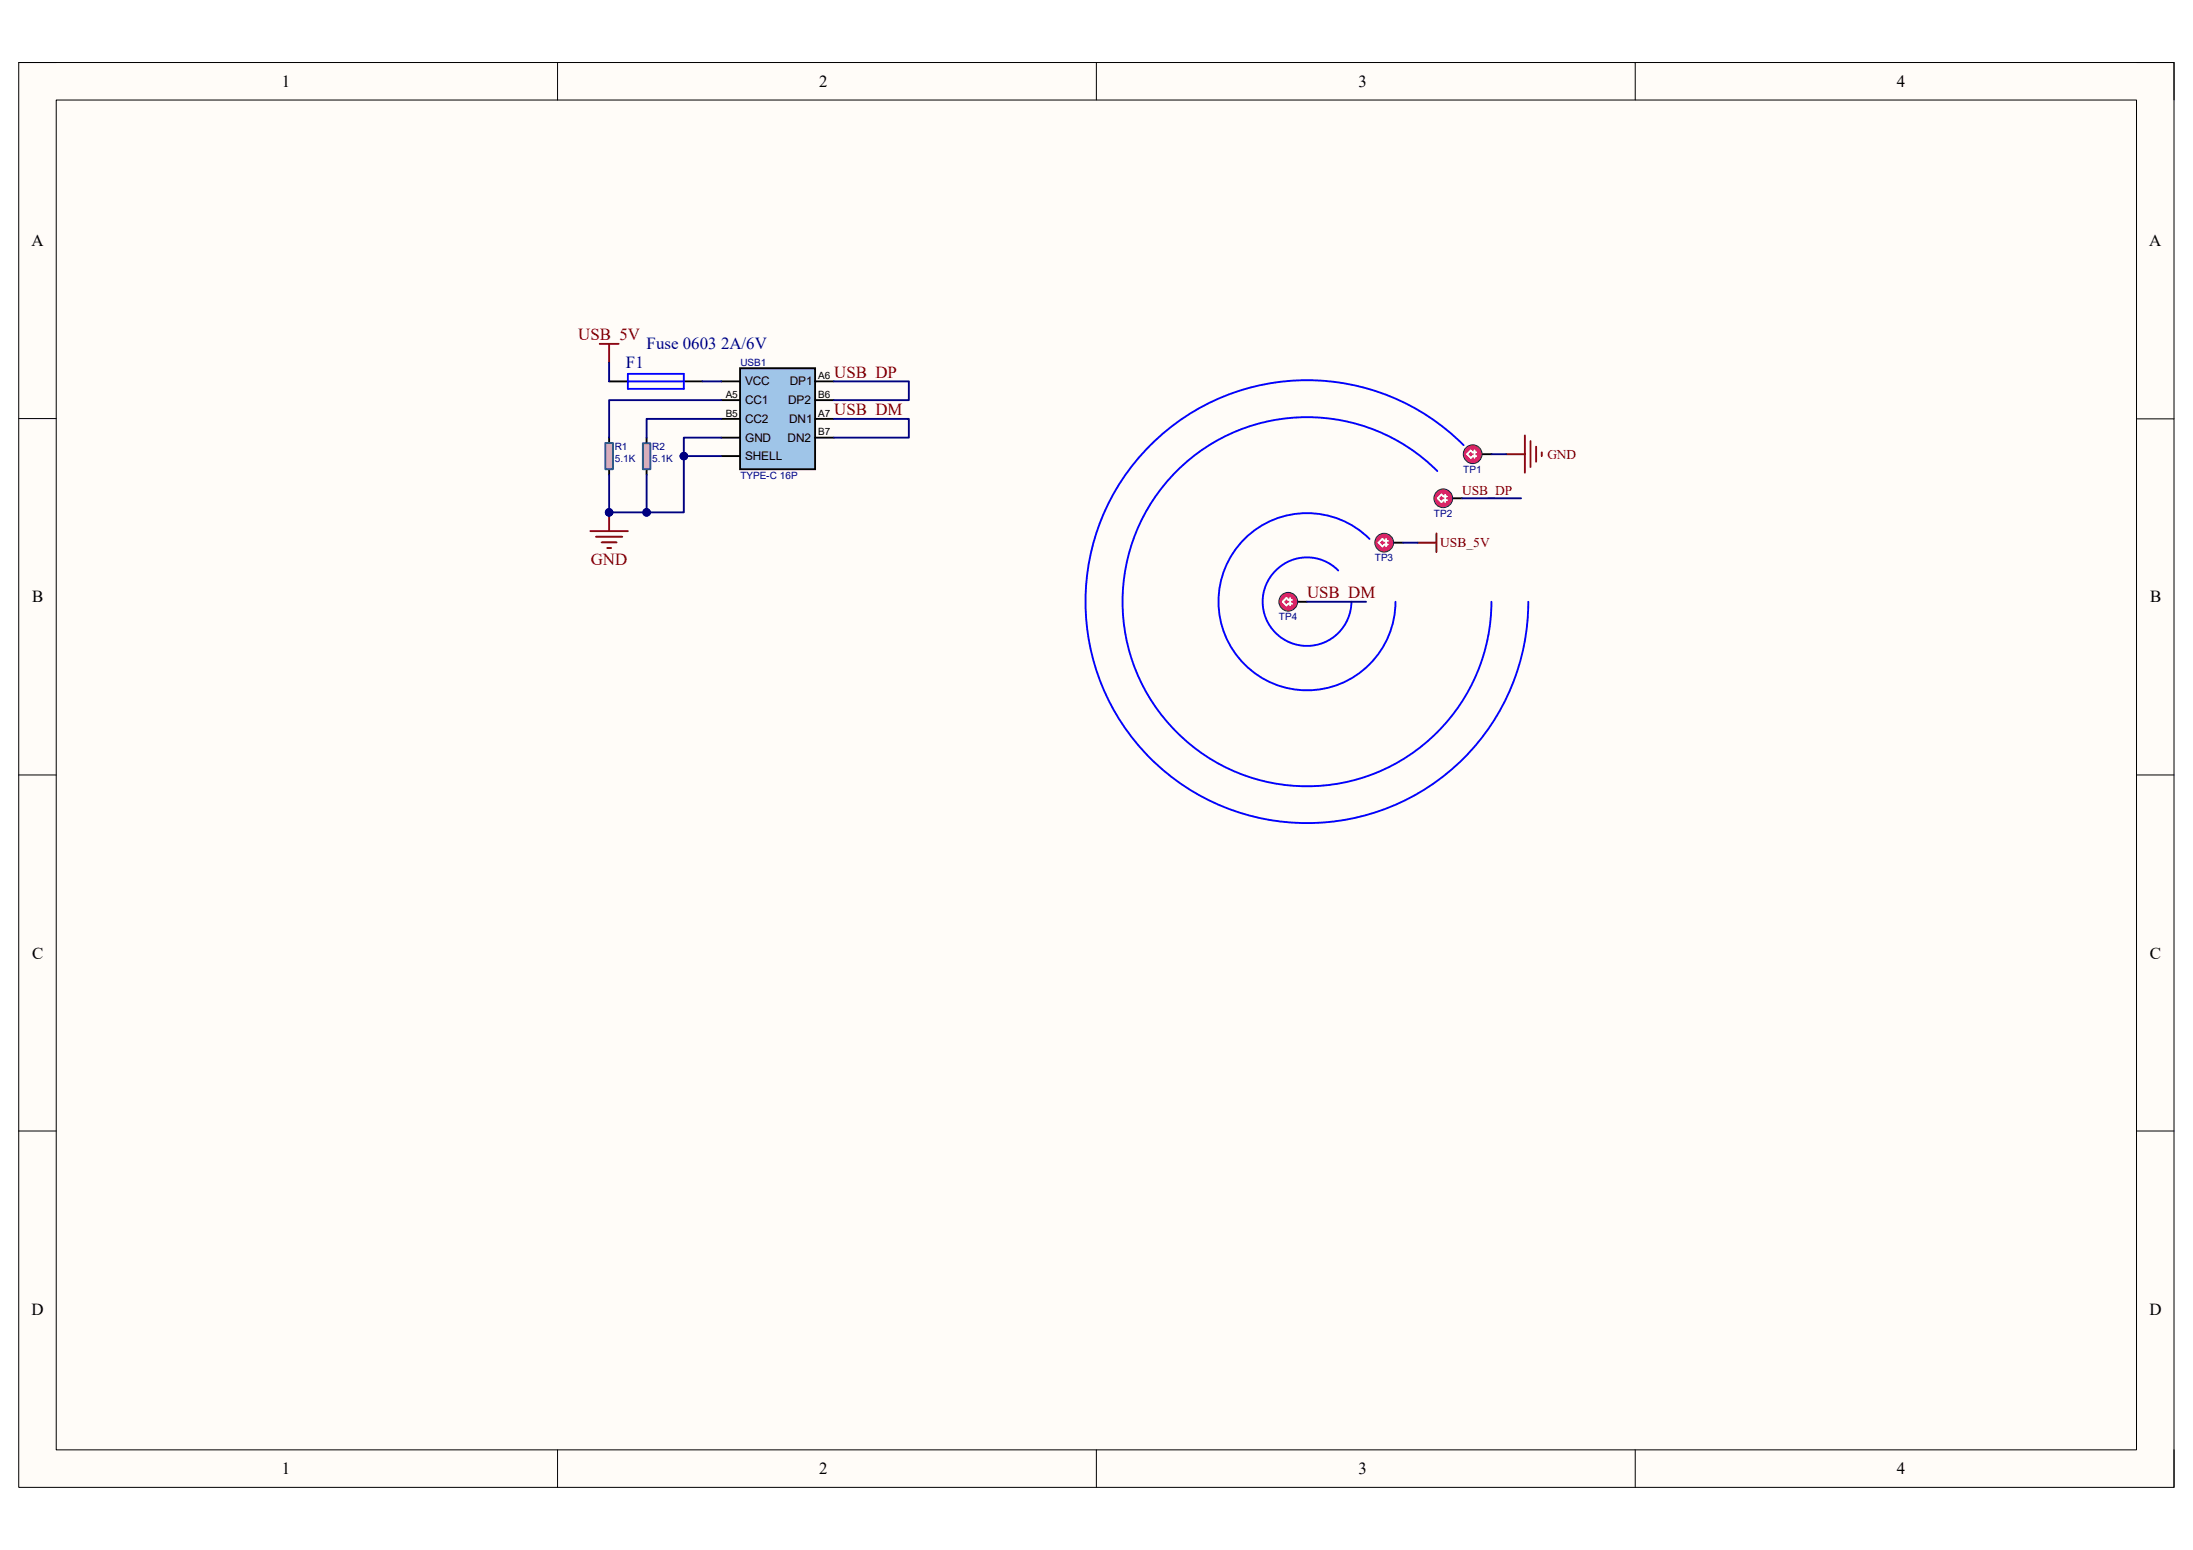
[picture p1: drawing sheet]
<svg xmlns="http://www.w3.org/2000/svg" width="297mm" height="210mm" viewBox="0 0 297 210" stroke-linecap="round" stroke-linejoin="round" font-family="sans-serif">
<path d="M2.5 8.5h292v192.9h-292z" fill-rule="evenodd" fill="#fffcf8"/>
<path d="M2.5 8.5h292v192.9h-292z" fill="none" stroke="#000" stroke-width=".14"/>
<path d="M7.6 13.5h281.8v182.8h-281.8z" fill-rule="evenodd" fill="#fffcf8"/>
<g fill="none" stroke="#000" stroke-width=".14">
<path d="M2.5 8.5h5.1M7.6 13.5h281.8v182.8h-281.8zM75.5 8.5v5M148.5 8.5v5M221.5 8.5v5M289.4 8.5h5.1v5M2.5 56.7h5.1M289.4 56.7h5.1M2.5 104.9h5.1M289.4 104.9h5.1M2.5 153.2h5.1M289.4 153.2h5.1"/>
<path d="M75.5 196.3v5.1M148.5 196.3v5.1M221.5 196.3v5.1M294.5 196.3v5.1"/>
</g>
<path d="M100.2 49.9h10.2v13.6h-10.2z" fill-rule="evenodd" fill="#9fc5e8"/>
<path d="M97.7 51.6h2.5M97.7 59.3h2.5M97.7 54.2h2.5M97.7 56.7h2.5M100.2 49.9h10.2v13.6h-10.2zM110.4 51.6h2.5M110.4 59.3h2.5M110.4 54.2h2.5M110.4 56.7h2.5M97.7 61.8h2.5" fill="none" stroke="#000" stroke-width=".25"/>
<path d="M80 71.9h5M80.7 72.7h3.6M81.5 73.4h2M82.3 74.2h.5M82.5 69.4v2.5" fill="none" stroke="#800000" stroke-width=".26"/>
<circle cx="82.5" cy="69.4" r=".5" fill="#000080"/>
<circle cx="82.5" cy="69.4" r=".5" fill="none" stroke="#000080" stroke-width=".14"/>
<path d="M82.5 59.2v.8M82.5 63.5v.8" fill="none" stroke="#000" stroke-width=".26"/>
<path d="M82 60h1v3.5h-1z" fill-rule="evenodd" fill="#ffafaf"/>
<path d="M82 60h1v3.5h-1z" fill="none" stroke="#0b5394" stroke-width=".26"/>
<path d="M87.6 59.3v.7M87.6 63.5v.8" fill="none" stroke="#000" stroke-width=".25"/>
<path d="M87.1 60h1v3.5h-1z" fill-rule="evenodd" fill="#ffafaf"/>
<path d="M87.1 60h1v3.5h-1z" fill="none" stroke="#0b5394" stroke-width=".25"/>
<path d="M92.6 51.6h2.6M188.8 73.5h1.2" fill="none" stroke="#000" stroke-width=".25"/>
<path d="M82.5 51.6h2.5" fill="none" stroke="#000" stroke-width=".26"/>
<path d="M85 50.6v2.1" fill="none" stroke="#00f" stroke-width=".26"/>
<path d="M85 50.6h7.6v2.1h-7.6M85 51.6h7.6" fill="none" stroke="#00f" stroke-width=".25"/>
<path d="M81.2 46.6h2.6M82.5 46.6v2.5" fill="none" stroke="#800000" stroke-width=".26"/>
<circle cx="187.5" cy="73.5" r="1.27" fill="#da2467"/>
<circle cx="187.5" cy="73.5" r="1.27" fill="none" stroke="#102648" stroke-width=".14"/>
<path d="M187.7 73v1M188 73.2h-.5l-.3-.2-.5 .5 .5 .5 .3-.3h.5" fill="none" stroke="#fff" stroke-width=".25"/>
<path d="M192 73.5h2.6M194.6 72.2v2.6" fill="none" stroke="#800000" stroke-width=".25"/>
<path d="M181.3 77.3a6 6 0 0 0-9.5 1.2 6 6 0 0 0 3.7 8.8 6 6 0 0 0 7.5-5.8M185.5 73a12 12 0 0 0-18.9 2.5 12 12 0 0 0 7.3 17.5 12 12 0 0 0 15.1-11.5M194.7 63.8a25 25 0 0 0-39.3 5.2 25 25 0 0 0 15.1 36.6 25 25 0 0 0 31.5-24.1M198.2 60.3a30 30 0 0 0-47.1 6.1 30 30 0 0 0 18.1 44 30 30 0 0 0 37.8-28.9" fill="none" stroke="#00f" stroke-width=".25"/>
<path d="M175.8 81.5h1.2" fill="none" stroke="#000" stroke-width=".25"/>
<circle cx="174.5" cy="81.5" r="1.27" fill="#da2467"/>
<circle cx="174.5" cy="81.5" r="1.27" fill="none" stroke="#102648" stroke-width=".14"/>
<path d="M174.7 81v1M175 81.2h-.5l-.3-.2-.5 .5 .5 .5 .3-.3h.5" fill="none" stroke="#fff" stroke-width=".25"/>
<path d="M196.8 67.5h1.2" fill="none" stroke="#000" stroke-width=".25"/>
<circle cx="195.5" cy="67.5" r="1.27" fill="#da2467"/>
<circle cx="195.5" cy="67.5" r="1.27" fill="none" stroke="#102648" stroke-width=".14"/>
<path d="M195.7 67v1M196 67.2h-.5l-.3-.2-.5 .5 .5 .5 .3-.3h.5" fill="none" stroke="#fff" stroke-width=".25"/>
<path d="M200.7 61.5h1.3" fill="none" stroke="#000" stroke-width=".25"/>
<circle cx="199.5" cy="61.5" r="1.27" fill="#da2467"/>
<circle cx="199.5" cy="61.5" r="1.27" fill="none" stroke="#102648" stroke-width=".14"/>
<path d="M199.7 61v1M200 61.3h-.5l-.3-.3-.5 .5 .5 .5 .3-.2h.5" fill="none" stroke="#fff" stroke-width=".25"/>
<path d="M206.5 59v5M207.3 59.7v3.5M204 61.5h2.5M208.1 60.5v2M208.8 61.3v.5" fill="none" stroke="#800000" stroke-width=".25"/>
<path d="M92.6 61.8h5.1" fill="none" stroke="#000080" stroke-width=".25"/>
<circle cx="92.6" cy="61.8" r=".51" fill="#000080"/>
<circle cx="92.6" cy="61.8" r=".51" fill="none" stroke="#000080" stroke-width=".14"/>
<path d="M97.7 54.2h-15.2v5.1M97.7 56.7h-10.1v2.6M112.9 51.6h10.2v2.6h-10.2M112.9 56.7h10.2v2.6h-10.2M87.6 64.3v5.1" fill="none" stroke="#000080" stroke-width=".25"/>
<circle cx="87.6" cy="69.4" r=".5" fill="#000080"/>
<circle cx="87.6" cy="69.4" r=".5" fill="none" stroke="#000080" stroke-width=".14"/>
<path d="M95.2 51.6h2.5M97.7 59.3h-5.1v10.1h-10.1v-5.1M190 73.5h2M198 67.5h8M202 61.5h2M177 81.5h8" fill="none" stroke="#000080" stroke-width=".25"/>
<path d="M82.5 49.1v2.5" fill="none" stroke="#000080" stroke-width=".26"/>
<circle cx="92.6" cy="61.8" r=".51" fill="#000080"/>
<circle cx="92.6" cy="61.8" r=".51" fill="none" stroke="#000080" stroke-width=".14"/>
<circle cx="87.6" cy="69.4" r=".5" fill="#000080"/>
<circle cx="87.6" cy="69.4" r=".5" fill="none" stroke="#000080" stroke-width=".14"/>
<circle cx="82.5" cy="69.4" r=".5" fill="#000080"/>
<circle cx="82.5" cy="69.4" r=".5" fill="none" stroke="#000080" stroke-width=".14"/>
<g font-size="2.3">
<text x="38.2" y="11.8">1</text>
<text x="111" y="11.8">2</text>
<text x="184" y="11.8">3</text>
<text x="256.9" y="11.8">4</text>
<text x="4.3" y="33.4">A</text>
<text x="291.1" y="33.4">A</text>
<text x="4.4" y="81.6">B</text>
<text x="291.3" y="81.6">B</text>
<text x="4.4" y="129.8">C</text>
<text x="291.2" y="129.8">C</text>
<text x="4.3" y="178.1">D</text>
<text x="291.2" y="178.1">D</text>
<text x="38.2" y="199.6">1</text>
<text x="111" y="199.6">2</text>
<text x="184" y="199.6">3</text>
<text x="256.9" y="199.6">4</text>
</g>
<g font-size="2.3" fill="#800000">
<text x="78.3" y="46.1">USB_5V</text>
<text x="113" y="51.1">USB_DP</text>
<text x="113" y="56.2">USB_DM</text>
<text x="80" y="76.5">GND</text>
<text x="177" y="81">USB_DM</text>
</g>
<g font-size="2.3" fill="#000080">
<text x="87.6" y="47.3">Fuse 0603 2A/6V</text>
<text x="84.8" y="49.9">F1</text>
</g>
<g font-size="1.8" fill="#800000">
<text x="209.6" y="62.1">GND</text>
<text x="198" y="67.1">USB_DP</text>
<text x="195.1" y="74.1">USB_5V</text>
</g>
<g font-size="1.6">
<text x="100.9" y="52.2">VCC</text>
<text x="107" y="52.2">DP1</text>
<text x="100.9" y="59.8">GND</text>
<text x="100.9" y="54.7">CC1</text>
<text x="100.9" y="57.3">CC2</text>
<text x="106.7" y="59.8">DN2</text>
<text x="106.8" y="54.7">DP2</text>
<text x="106.9" y="57.3">DN1</text>
<text x="100.9" y="62.4">SHELL</text>
</g>
<g font-size="1.4">
<text x="98.3" y="53.9">A5</text>
<text x="110.8" y="51.4">A6</text>
<text x="110.8" y="53.9">B6</text>
<text x="98.3" y="56.4">B5</text>
<text x="110.8" y="56.4">A7</text>
<text x="110.8" y="59">B7</text>
</g>
<g font-size="1.4" fill="#000080">
<text x="100.3" y="49.6">USB1</text>
<text x="83.3" y="61">R1</text>
<text x="83.3" y="62.5">5.1K</text>
<text x="88.3" y="61">R2</text>
<text x="88.3" y="62.5">5.1K</text>
<text x="100.3" y="64.8">TYPE-C 16P</text>
<text x="198.2" y="64">TP1</text>
<text x="194.2" y="70">TP2</text>
<text x="186.2" y="76">TP3</text>
<text x="173.2" y="84">TP4</text>
</g>
</svg>
